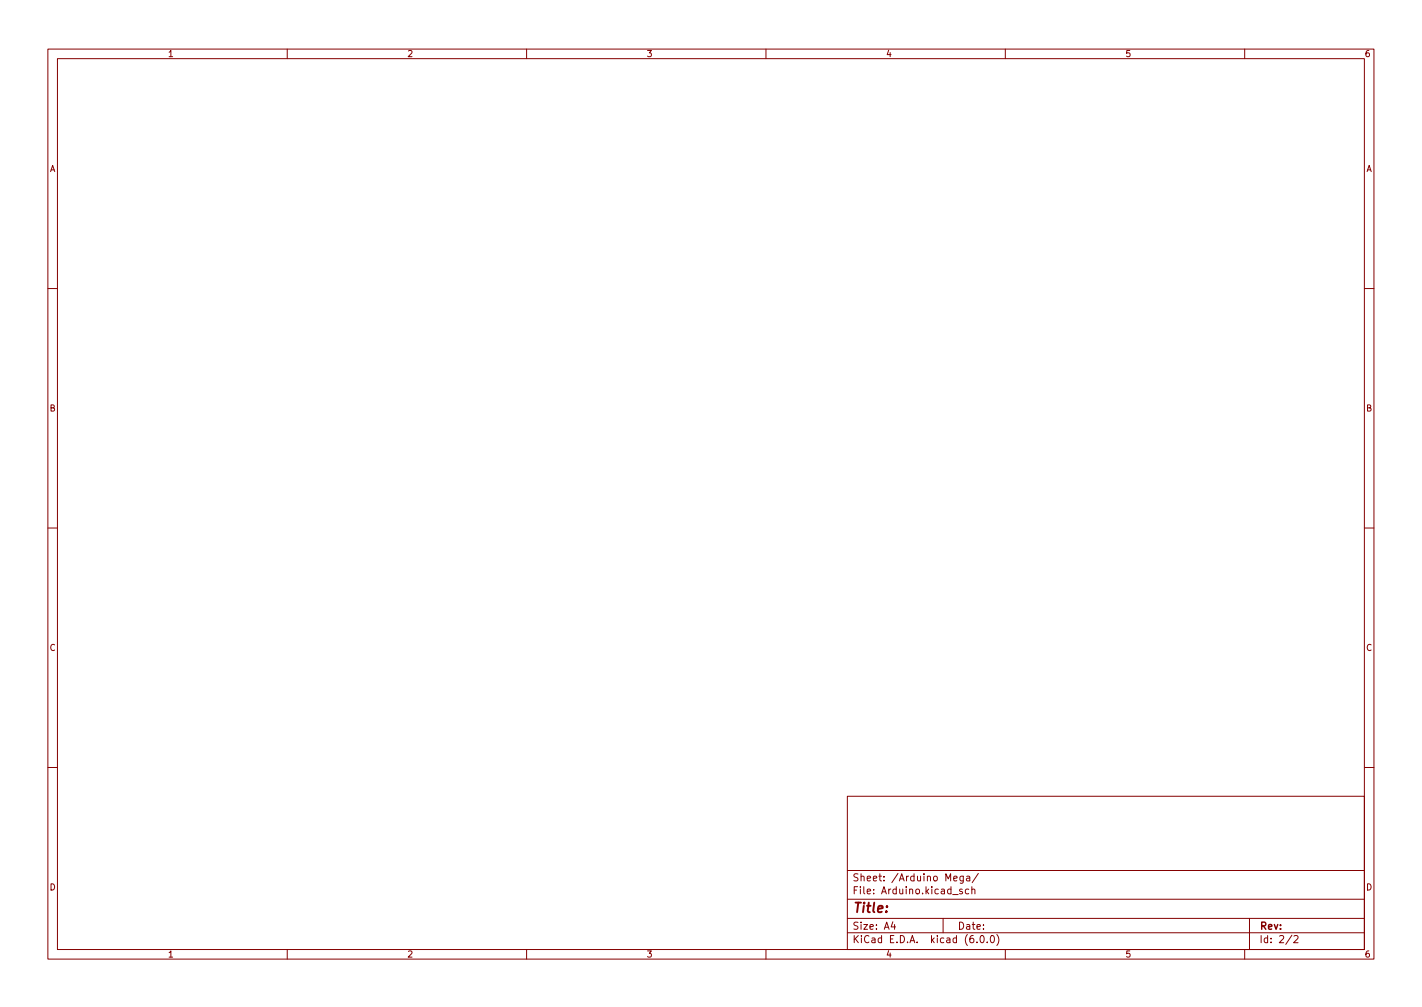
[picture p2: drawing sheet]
<svg xmlns="http://www.w3.org/2000/svg" width="297mm" height="210mm" viewBox="0 0 297 210" stroke-linecap="round" stroke-linejoin="round" font-family="sans-serif">
<g fill="none" stroke="#840000" stroke-width=".21">
<path d="M10 10.2h277v190.1h-277zM12 12.2h273v186.1h-273zM60 10.2v2M110 10.2v2M160 10.2v2M210 10.2v2M260 10.2v2M10 60.2h2M285 60.2h2M10 110.2h2M285 110.2h2M10 160.2h2"/>
<path d="M177 166.3h108v32h-108zM285 160.2h2M60 198.3v2M110 198.3v2M160 198.3v2M177 194.8h108M177 191.8h108M177 187.8h108M177 181.8h108M186.5 192.5l-.4 1h1M186.9 193v1M197 191.8v3"/>
<path d="M199.2 183.4l.7-.1v-.3l-.5-.1-.2 .2 .1 .8h.6M201 185.7l-.4-.1-.2 .2 .1 .3 .5 .1v.4h-.6M201.2 182.9v1.2l-.3 .3h-.3M201.2 183l-.4-.1-.3 .3 .1 .7h.6M201.9 183h.6l.1 .9M202.4 185.7l-.5-.1-.3 .3 .2 .7h.6M202.6 183.3l-.5 .1-.2 .2 .2 .3h.5M203 185.8l.2-.2 .4 .1v.9M203 185.1v1.5M204.1 196.7v.1M204.4 182.4l-1.3 1.9M204.9 195.4l.2-.1a.8 .8 0 0 1 .5 .8 .8 .8 0 0 1-.5 .7 1 1 0 0 1-.2-1.4z"/>
<path d="M206.2 196.7v.1M207.1 195.4l.1-.1a.8 .8 0 0 1 .5 .8 .8 .8 0 0 1-.5 .7 1 1 0 0 1-.1-1.4zM208.2 195.1a1.72 1.72 0 0 1 0 2.3M210 198.3v2M260 198.3v2M261 191.8v6.5M269.9 195.3l-1.3 1.9M270.3 195.5l.6-.2 .3 .5-1 1h1"/>
</g>
<text font-size="2.8" fill="#840000" x="178" y="190.6">Title:</text>
<g font-size="2.1" fill="#840000">
<text x="178" y="184">Sheet: /Arduino Mega/</text>
<text x="178" y="186.7">File: Arduino.kicad_sch</text>
<text x="178" y="196.9">KiCad E.D.A. kicad (6.0.0)</text>
<text x="178" y="194.1">Size: A4</text>
<text x="200" y="194.1">Date:</text>
<text x="263" y="194.1">Rev:</text>
<text x="263" y="196.9">Id: 2/2</text>
</g>
<g font-size="1.8" fill="#840000">
<text x="35" y="11.9">1</text>
<text x="85" y="11.9">2</text>
<text x="135" y="11.9">3</text>
<text x="185" y="11.9">4</text>
<text x="235" y="11.9">5</text>
<text x="285" y="11.9">6</text>
<text x="10.3" y="35.9">A</text>
<text x="285.3" y="35.9">A</text>
<text x="10.3" y="85.9">B</text>
<text x="285.3" y="85.9">B</text>
<text x="10.3" y="135.9">C</text>
<text x="285.3" y="135.9">C</text>
<text x="10.3" y="185.9">D</text>
<text x="285.3" y="185.9">D</text>
<text x="35" y="199.9">1</text>
<text x="85" y="199.9">2</text>
<text x="135" y="199.9">3</text>
<text x="185" y="199.9">4</text>
<text x="235" y="199.9">5</text>
<text x="285" y="199.9">6</text>
</g>
</svg>
